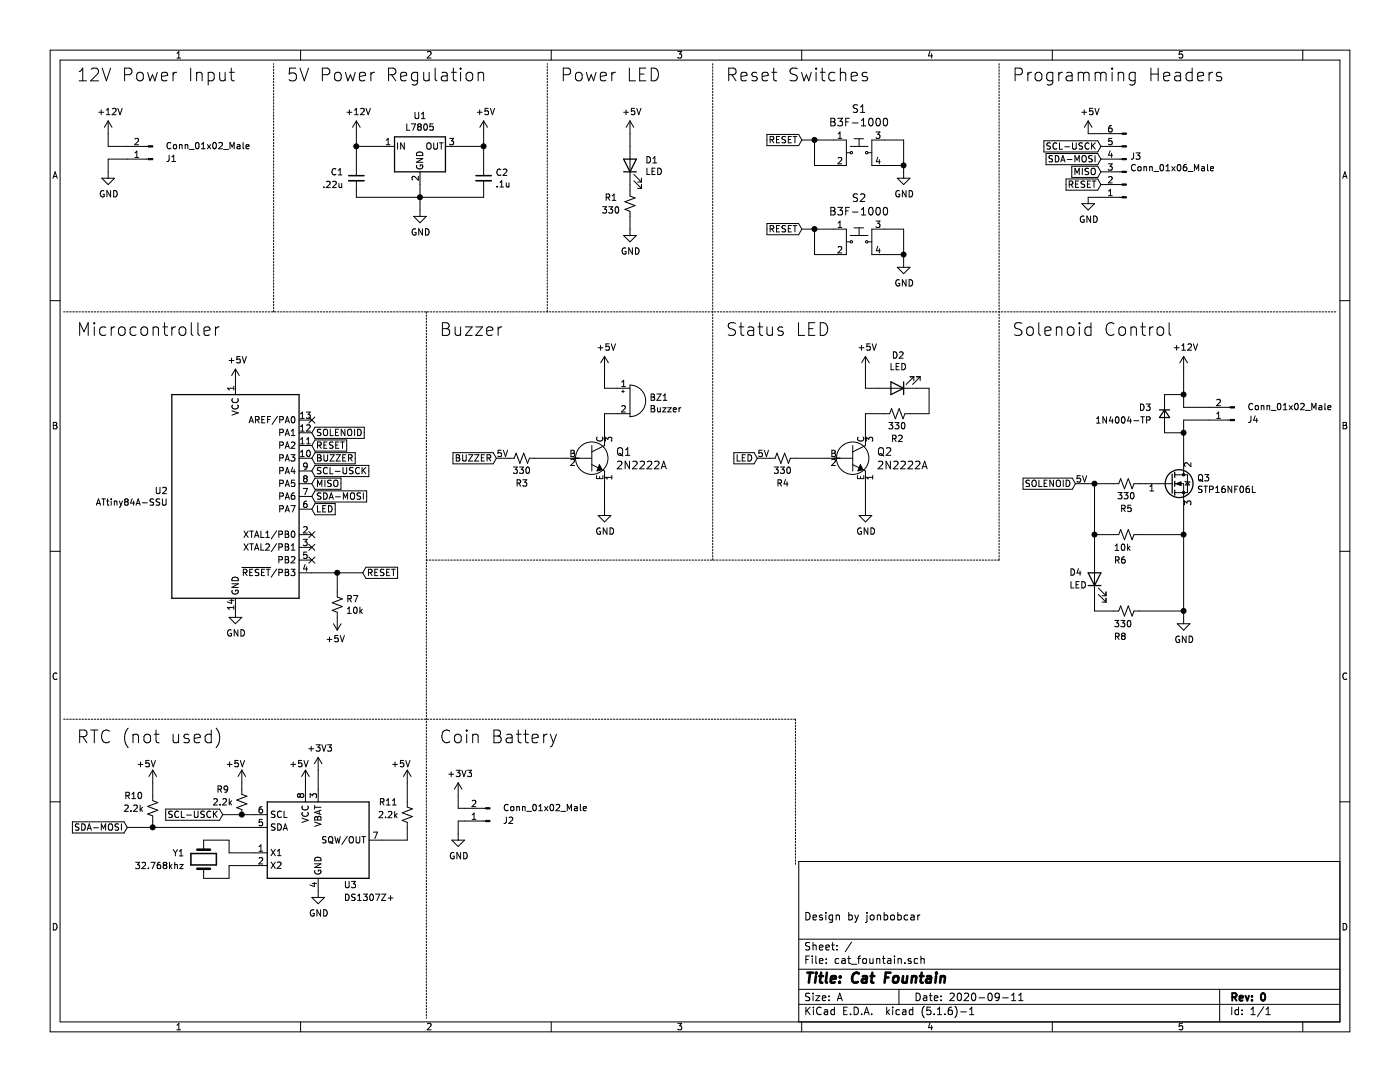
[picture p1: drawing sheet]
EESchema Schematic File Version 4
EELAYER 30 0
EELAYER END
$Descr A 11000 8500
encoding utf-8
Sheet 1 1
Title "Cat Fountain"
Date "2020-09-11"
Rev "0"
Comp ""
Comment1 "Design by jonbobcar"
Comment2 ""
Comment3 ""
Comment4 ""
$EndDescr
$Comp
L Timer_RTC:DS1307Z+ U3
U 1 1
P 2500 6600
F 0 "U3" H 2700 6250 50  0000 L CNN
F 1 "DS1307Z+" H 2700 6150 50  0000 L CNN
F 2 "" H 2500 6100 50  0001 C CNN
F 3 "https://datasheets.maximintegrated.com/en/ds/DS1307.pdf" H 2500 6600 50  0001 C CNN
	1    2500 6600
	1    0    0    -1  
$EndComp
$Comp
L MCU_Microchip_ATtiny:ATtiny84A-SSU U2
U 1 1
P 1850 3900
F 0 "U2" H 1320 3946 50  0000 R CNN
F 1 "ATtiny84A-SSU" H 1320 3855 50  0000 R CNN
F 2 "" H 1850 3900 50  0001 C CIN
F 3 "http://ww1.microchip.com/downloads/en/DeviceDoc/doc8183.pdf" H 1850 3900 50  0001 C CNN
	1    1850 3900
	1    0    0    -1  
$EndComp
$Comp
L power:+12V #PWR01
U 1 1
P 850 1050
F 0 "#PWR01" H 850 900 50  0001 C CNN
F 1 "+12V" H 865 1223 50  0000 C CNN
F 2 "" H 850 1050 50  0001 C CNN
F 3 "" H 850 1050 50  0001 C CNN
	1    850  1050
	1    0    0    -1  
$EndComp
$Comp
L power:GND #PWR07
U 1 1
P 850 1350
F 0 "#PWR07" H 850 1100 50  0001 C CNN
F 1 "GND" H 855 1177 50  0000 C CNN
F 2 "" H 850 1350 50  0001 C CNN
F 3 "" H 850 1350 50  0001 C CNN
	1    850  1350
	1    0    0    -1  
$EndComp
Wire Wire Line
	1000 1150 850  1150
Wire Wire Line
	850  1150 850  1050
Wire Wire Line
	1000 1250 850  1250
Wire Wire Line
	850  1250 850  1350
Text GLabel 2850 4500 2    50   Input ~ 0
RESET
$Comp
L Regulator_Linear:L7805 U1
U 1 1
P 3300 1150
F 0 "U1" H 3300 1392 50  0000 C CNN
F 1 "L7805" H 3300 1301 50  0000 C CNN
F 2 "" H 3325 1000 50  0001 L CIN
F 3 "http://www.st.com/content/ccc/resource/technical/document/datasheet/41/4f/b3/b0/12/d4/47/88/CD00000444.pdf/files/CD00000444.pdf/jcr:content/translations/en.CD00000444.pdf" H 3300 1100 50  0001 C CNN
	1    3300 1150
	1    0    0    -1  
$EndComp
$Comp
L power:+12V #PWR02
U 1 1
P 2800 1050
F 0 "#PWR02" H 2800 900 50  0001 C CNN
F 1 "+12V" H 2815 1223 50  0000 C CNN
F 2 "" H 2800 1050 50  0001 C CNN
F 3 "" H 2800 1050 50  0001 C CNN
	1    2800 1050
	1    0    0    -1  
$EndComp
$Comp
L power:GND #PWR011
U 1 1
P 3300 1650
F 0 "#PWR011" H 3300 1400 50  0001 C CNN
F 1 "GND" H 3305 1477 50  0000 C CNN
F 2 "" H 3300 1650 50  0001 C CNN
F 3 "" H 3300 1650 50  0001 C CNN
	1    3300 1650
	1    0    0    -1  
$EndComp
$Comp
L power:+5V #PWR03
U 1 1
P 3800 1050
F 0 "#PWR03" H 3800 900 50  0001 C CNN
F 1 "+5V" H 3815 1223 50  0000 C CNN
F 2 "" H 3800 1050 50  0001 C CNN
F 3 "" H 3800 1050 50  0001 C CNN
	1    3800 1050
	1    0    0    -1  
$EndComp
Wire Wire Line
	3800 1050 3800 1150
Wire Wire Line
	3800 1150 3600 1150
Wire Wire Line
	3000 1150 2800 1150
Wire Wire Line
	2800 1150 2800 1050
Wire Wire Line
	3300 1450 3300 1550
$Comp
L Device:C_Small C2
U 1 1
P 3800 1400
F 0 "C2" H 3892 1446 50  0000 L CNN
F 1 ".1u" H 3892 1355 50  0000 L CNN
F 2 "" H 3800 1400 50  0001 C CNN
F 3 "~" H 3800 1400 50  0001 C CNN
	1    3800 1400
	1    0    0    -1  
$EndComp
$Comp
L Device:C_Small C1
U 1 1
P 2800 1400
F 0 "C1" H 2700 1450 50  0000 R CNN
F 1 ".22u" H 2700 1350 50  0000 R CNN
F 2 "" H 2800 1400 50  0001 C CNN
F 3 "~" H 2800 1400 50  0001 C CNN
	1    2800 1400
	1    0    0    -1  
$EndComp
Wire Wire Line
	2800 1300 2800 1150
Connection ~ 2800 1150
Wire Wire Line
	3800 1300 3800 1150
Connection ~ 3800 1150
Wire Wire Line
	3800 1500 3800 1550
Wire Wire Line
	3800 1550 3300 1550
Connection ~ 3300 1550
Wire Wire Line
	3300 1550 3300 1650
Wire Wire Line
	2800 1500 2800 1550
Wire Wire Line
	2800 1550 3300 1550
$Comp
L power:+5V #PWR017
U 1 1
P 1850 3000
F 0 "#PWR017" H 1850 2850 50  0001 C CNN
F 1 "+5V" H 1865 3173 50  0000 C CNN
F 2 "" H 1850 3000 50  0001 C CNN
F 3 "" H 1850 3000 50  0001 C CNN
	1    1850 3000
	1    0    0    -1  
$EndComp
$Comp
L power:GND #PWR020
U 1 1
P 1850 4800
F 0 "#PWR020" H 1850 4550 50  0001 C CNN
F 1 "GND" H 1855 4627 50  0000 C CNN
F 2 "" H 1850 4800 50  0001 C CNN
F 3 "" H 1850 4800 50  0001 C CNN
	1    1850 4800
	1    0    0    -1  
$EndComp
Text GLabel 1000 6500 0    50   Input ~ 0
SDA-MOSI
$Comp
L Device:Crystal Y1
U 1 1
P 1600 6750
F 0 "Y1" V 1550 6600 50  0000 R CNN
F 1 "32.768khz" V 1650 6600 50  0000 R CNN
F 2 "" H 1600 6750 50  0001 C CNN
F 3 "~" H 1600 6750 50  0001 C CNN
	1    1600 6750
	0    1    1    0   
$EndComp
Wire Wire Line
	1800 6600 1800 6700
Wire Wire Line
	1800 6700 2000 6700
Wire Wire Line
	2000 6800 1800 6800
Wire Wire Line
	1800 6800 1800 6900
$Comp
L power:GND #PWR028
U 1 1
P 2500 7000
F 0 "#PWR028" H 2500 6750 50  0001 C CNN
F 1 "GND" H 2505 6827 50  0000 C CNN
F 2 "" H 2500 7000 50  0001 C CNN
F 3 "" H 2500 7000 50  0001 C CNN
	1    2500 7000
	1    0    0    -1  
$EndComp
$Comp
L power:+5V #PWR026
U 1 1
P 2400 6150
F 0 "#PWR026" H 2400 6000 50  0001 C CNN
F 1 "+5V" H 2350 6300 50  0000 C CNN
F 2 "" H 2400 6150 50  0001 C CNN
F 3 "" H 2400 6150 50  0001 C CNN
	1    2400 6150
	1    0    0    -1  
$EndComp
$Comp
L dk_Tactile-Switches:B3F-1000 S1
U 1 1
P 6750 1200
F 0 "S1" H 6750 1547 60  0000 C CNN
F 1 "B3F-1000" H 6750 1441 60  0000 C CNN
F 2 "" H 6950 1400 60  0001 L CNN
F 3 "https://omronfs.omron.com/en_US/ecb/products/pdf/en-b3f.pdf" H 6950 1500 60  0001 L CNN
F 4 "SW400-ND" H 6950 1600 60  0001 L CNN "Digi-Key_PN"
F 5 "B3F-1000" H 6950 1700 60  0001 L CNN "MPN"
F 6 "Switches" H 6950 1800 60  0001 L CNN "Category"
F 7 "Tactile Switches" H 6950 1900 60  0001 L CNN "Family"
F 8 "https://omronfs.omron.com/en_US/ecb/products/pdf/en-b3f.pdf" H 6950 2000 60  0001 L CNN "DK_Datasheet_Link"
F 9 "/product-detail/en/omron-electronics-inc-emc-div/B3F-1000/SW400-ND/33150" H 6950 2100 60  0001 L CNN "DK_Detail_Page"
F 10 "SWITCH TACTILE SPST-NO 0.05A 24V" H 6950 2200 60  0001 L CNN "Description"
F 11 "Omron Electronics Inc-EMC Div" H 6950 2300 60  0001 L CNN "Manufacturer"
F 12 "Active" H 6950 2400 60  0001 L CNN "Status"
	1    6750 1200
	1    0    0    -1  
$EndComp
Text GLabel 2450 3700 2    50   Input ~ 0
SCL-USCK
$Comp
L Device:R_Small_US R7
U 1 1
P 2650 4750
F 0 "R7" H 2718 4796 50  0000 L CNN
F 1 "10k" H 2718 4705 50  0000 L CNN
F 2 "" H 2650 4750 50  0001 C CNN
F 3 "~" H 2650 4750 50  0001 C CNN
	1    2650 4750
	1    0    0    -1  
$EndComp
$Comp
L power:+5V #PWR021
U 1 1
P 2650 4850
F 0 "#PWR021" H 2650 4700 50  0001 C CNN
F 1 "+5V" H 2665 5023 50  0000 C CNN
F 2 "" H 2650 4850 50  0001 C CNN
F 3 "" H 2650 4850 50  0001 C CNN
	1    2650 4850
	-1   0    0    1   
$EndComp
Wire Wire Line
	2450 4500 2650 4500
Wire Wire Line
	2650 4500 2650 4650
Wire Wire Line
	2650 4500 2850 4500
Connection ~ 2650 4500
$Comp
L power:GND #PWR08
U 1 1
P 7100 1350
F 0 "#PWR08" H 7100 1100 50  0001 C CNN
F 1 "GND" H 7105 1177 50  0000 C CNN
F 2 "" H 7100 1350 50  0001 C CNN
F 3 "" H 7100 1350 50  0001 C CNN
	1    7100 1350
	1    0    0    -1  
$EndComp
Text GLabel 6300 1100 0    50   Input ~ 0
RESET
$Comp
L Device:Buzzer BZ1
U 1 1
P 4950 3150
F 0 "BZ1" H 5102 3179 50  0000 L CNN
F 1 "Buzzer" H 5102 3088 50  0000 L CNN
F 2 "" V 4925 3250 50  0001 C CNN
F 3 "~" V 4925 3250 50  0001 C CNN
	1    4950 3150
	1    0    0    -1  
$EndComp
$Comp
L dk_Transistors-Bipolar-BJT-Single:2N2222A Q1
U 1 1
P 4650 3600
F 0 "Q1" H 4838 3653 60  0000 L CNN
F 1 "2N2222A" H 4838 3547 60  0000 L CNN
F 2 "" H 4850 3800 60  0001 L CNN
F 3 "https://my.centralsemi.com/get_document.php?cmp=1&mergetype=pd&mergepath=pd&pdf_id=2N2221A.PDF" H 4850 3900 60  0001 L CNN
F 4 "2N2222ACS-ND" H 4850 4000 60  0001 L CNN "Digi-Key_PN"
F 5 "2N2222A" H 4850 4100 60  0001 L CNN "MPN"
F 6 "Discrete Semiconductor Products" H 4850 4200 60  0001 L CNN "Category"
F 7 "Transistors - Bipolar (BJT) - Single" H 4850 4300 60  0001 L CNN "Family"
F 8 "https://my.centralsemi.com/get_document.php?cmp=1&mergetype=pd&mergepath=pd&pdf_id=2N2221A.PDF" H 4850 4400 60  0001 L CNN "DK_Datasheet_Link"
F 9 "/product-detail/en/central-semiconductor-corp/2N2222A/2N2222ACS-ND/4806845" H 4850 4500 60  0001 L CNN "DK_Detail_Page"
F 10 "TRANS NPN 40V 0.8A TO-18" H 4850 4600 60  0001 L CNN "Description"
F 11 "Central Semiconductor Corp" H 4850 4700 60  0001 L CNN "Manufacturer"
F 12 "Active" H 4850 4800 60  0001 L CNN "Status"
	1    4650 3600
	1    0    0    -1  
$EndComp
$Comp
L power:+5V #PWR014
U 1 1
P 4750 2900
F 0 "#PWR014" H 4750 2750 50  0001 C CNN
F 1 "+5V" H 4765 3073 50  0000 C CNN
F 2 "" H 4750 2900 50  0001 C CNN
F 3 "" H 4750 2900 50  0001 C CNN
	1    4750 2900
	1    0    0    -1  
$EndComp
Wire Wire Line
	4750 2900 4750 3050
Wire Wire Line
	4750 3050 4850 3050
Wire Wire Line
	4850 3250 4750 3250
Wire Wire Line
	4750 3250 4750 3400
$Comp
L power:GND #PWR018
U 1 1
P 4750 4000
F 0 "#PWR018" H 4750 3750 50  0001 C CNN
F 1 "GND" H 4755 3827 50  0000 C CNN
F 2 "" H 4750 4000 50  0001 C CNN
F 3 "" H 4750 4000 50  0001 C CNN
	1    4750 4000
	1    0    0    -1  
$EndComp
Wire Wire Line
	4750 3800 4750 4000
Text GLabel 2450 3600 2    50   Input ~ 0
BUZZER
Text GLabel 3900 3600 0    50   Input ~ 0
BUZZER
$Comp
L Device:Q_NMOS_GDS Q3
U 1 1
P 9200 3800
F 0 "Q3" H 9404 3846 50  0000 L CNN
F 1 "STP16NF06L" H 9404 3755 50  0000 L CNN
F 2 "" H 9400 3900 50  0001 C CNN
F 3 "~" H 9200 3800 50  0001 C CNN
	1    9200 3800
	1    0    0    -1  
$EndComp
$Comp
L power:+12V #PWR016
U 1 1
P 9300 2900
F 0 "#PWR016" H 9300 2750 50  0001 C CNN
F 1 "+12V" H 9315 3073 50  0000 C CNN
F 2 "" H 9300 2900 50  0001 C CNN
F 3 "" H 9300 2900 50  0001 C CNN
	1    9300 2900
	1    0    0    -1  
$EndComp
Wire Wire Line
	9300 3200 9500 3200
Wire Wire Line
	9300 3300 9300 3400
$Comp
L power:GND #PWR022
U 1 1
P 9300 4850
F 0 "#PWR022" H 9300 4600 50  0001 C CNN
F 1 "GND" H 9305 4677 50  0000 C CNN
F 2 "" H 9300 4850 50  0001 C CNN
F 3 "" H 9300 4850 50  0001 C CNN
	1    9300 4850
	1    0    0    -1  
$EndComp
Text GLabel 8450 3800 0    50   Input ~ 0
SOLENOID
Text GLabel 2450 3400 2    50   Input ~ 0
SOLENOID
Text GLabel 2450 4000 2    50   Input ~ 0
LED
Text GLabel 5950 3600 0    50   Input ~ 0
LED
$Comp
L dk_Transistors-Bipolar-BJT-Single:2N2222A Q2
U 1 1
P 6700 3600
F 0 "Q2" H 6888 3653 60  0000 L CNN
F 1 "2N2222A" H 6888 3547 60  0000 L CNN
F 2 "" H 6900 3800 60  0001 L CNN
F 3 "https://my.centralsemi.com/get_document.php?cmp=1&mergetype=pd&mergepath=pd&pdf_id=2N2221A.PDF" H 6900 3900 60  0001 L CNN
F 4 "2N2222ACS-ND" H 6900 4000 60  0001 L CNN "Digi-Key_PN"
F 5 "2N2222A" H 6900 4100 60  0001 L CNN "MPN"
F 6 "Discrete Semiconductor Products" H 6900 4200 60  0001 L CNN "Category"
F 7 "Transistors - Bipolar (BJT) - Single" H 6900 4300 60  0001 L CNN "Family"
F 8 "https://my.centralsemi.com/get_document.php?cmp=1&mergetype=pd&mergepath=pd&pdf_id=2N2221A.PDF" H 6900 4400 60  0001 L CNN "DK_Datasheet_Link"
F 9 "/product-detail/en/central-semiconductor-corp/2N2222A/2N2222ACS-ND/4806845" H 6900 4500 60  0001 L CNN "DK_Detail_Page"
F 10 "TRANS NPN 40V 0.8A TO-18" H 6900 4600 60  0001 L CNN "Description"
F 11 "Central Semiconductor Corp" H 6900 4700 60  0001 L CNN "Manufacturer"
F 12 "Active" H 6900 4800 60  0001 L CNN "Status"
	1    6700 3600
	1    0    0    -1  
$EndComp
$Comp
L power:+5V #PWR015
U 1 1
P 6800 2900
F 0 "#PWR015" H 6800 2750 50  0001 C CNN
F 1 "+5V" H 6815 3073 50  0000 C CNN
F 2 "" H 6800 2900 50  0001 C CNN
F 3 "" H 6800 2900 50  0001 C CNN
	1    6800 2900
	1    0    0    -1  
$EndComp
Wire Wire Line
	6800 2900 6800 3050
Wire Wire Line
	6800 3050 6900 3050
Wire Wire Line
	6800 3250 6800 3400
$Comp
L power:GND #PWR019
U 1 1
P 6800 4000
F 0 "#PWR019" H 6800 3750 50  0001 C CNN
F 1 "GND" H 6805 3827 50  0000 C CNN
F 2 "" H 6800 4000 50  0001 C CNN
F 3 "" H 6800 4000 50  0001 C CNN
	1    6800 4000
	1    0    0    -1  
$EndComp
Wire Wire Line
	6800 3800 6800 4000
$Comp
L Device:R_Small_US R2
U 1 1
P 7050 3250
F 0 "R2" V 6850 3250 50  0000 C CNN
F 1 "330" V 6950 3250 50  0000 C CNN
F 2 "" H 7050 3250 50  0001 C CNN
F 3 "~" H 7050 3250 50  0001 C CNN
	1    7050 3250
	0    -1   -1   0   
$EndComp
Wire Wire Line
	6800 3250 6950 3250
Wire Wire Line
	7150 3250 7300 3250
Wire Wire Line
	7300 3250 7300 3050
Wire Wire Line
	7300 3050 7200 3050
Text GLabel 2450 3800 2    50   Input ~ 0
MISO
$Comp
L Device:R_Small_US R6
U 1 1
P 8850 4200
F 0 "R6" V 9050 4100 50  0000 L CNN
F 1 "10k" V 8950 4100 50  0000 L CNN
F 2 "" H 8850 4200 50  0001 C CNN
F 3 "~" H 8850 4200 50  0001 C CNN
	1    8850 4200
	0    1    1    0   
$EndComp
$Comp
L Device:D_Small D3
U 1 1
P 9150 3250
F 0 "D3" V 9100 3150 50  0000 R CNN
F 1 "1N4004-TP" V 9200 3150 50  0000 R CNN
F 2 "" V 9150 3250 50  0001 C CNN
F 3 "~" V 9150 3250 50  0001 C CNN
	1    9150 3250
	0    1    1    0   
$EndComp
Wire Wire Line
	9150 3150 9150 3100
Wire Wire Line
	9150 3100 9300 3100
Wire Wire Line
	9300 3100 9300 3200
Wire Wire Line
	9150 3350 9150 3400
Wire Wire Line
	9150 3400 9300 3400
$Comp
L Connector:Conn_01x06_Male J3
U 1 1
P 8850 1350
F 0 "J3" H 8822 1232 50  0000 R CNN
F 1 "Conn_01x06_Male" H 8822 1323 50  0000 R CNN
F 2 "" H 8850 1350 50  0001 C CNN
F 3 "~" H 8850 1350 50  0001 C CNN
	1    8850 1350
	-1   0    0    1   
$EndComp
Text GLabel 8650 1450 0    50   Input ~ 0
RESET
Text GLabel 8650 1350 0    50   Input ~ 0
MISO
Text GLabel 8650 1250 0    50   Input ~ 0
SDA-MOSI
Text GLabel 8650 1150 0    50   Input ~ 0
SCL-USCK
$Comp
L power:+5V #PWR05
U 1 1
P 8550 1050
F 0 "#PWR05" H 8550 900 50  0001 C CNN
F 1 "+5V" H 8565 1223 50  0000 C CNN
F 2 "" H 8550 1050 50  0001 C CNN
F 3 "" H 8550 1050 50  0001 C CNN
	1    8550 1050
	1    0    0    -1  
$EndComp
$Comp
L power:GND #PWR010
U 1 1
P 8550 1550
F 0 "#PWR010" H 8550 1300 50  0001 C CNN
F 1 "GND" H 8555 1377 50  0000 C CNN
F 2 "" H 8550 1550 50  0001 C CNN
F 3 "" H 8550 1550 50  0001 C CNN
	1    8550 1550
	1    0    0    -1  
$EndComp
Wire Wire Line
	8650 1550 8550 1550
Wire Wire Line
	8650 1050 8550 1050
$Comp
L Device:LED D2
U 1 1
P 7050 3050
F 0 "D2" H 7043 2795 50  0000 C CNN
F 1 "LED" H 7043 2886 50  0000 C CNN
F 2 "" H 7050 3050 50  0001 C CNN
F 3 "~" H 7050 3050 50  0001 C CNN
	1    7050 3050
	-1   0    0    1   
$EndComp
$Comp
L Device:LED D4
U 1 1
P 8600 4550
F 0 "D4" V 8650 4750 50  0000 R CNN
F 1 "LED" V 8550 4750 50  0000 R CNN
F 2 "" H 8600 4550 50  0001 C CNN
F 3 "~" H 8600 4550 50  0001 C CNN
	1    8600 4550
	0    -1   -1   0   
$EndComp
Wire Wire Line
	9300 4200 9300 4800
$Comp
L Device:R_Small_US R8
U 1 1
P 8850 4800
F 0 "R8" V 9050 4700 50  0000 L CNN
F 1 "330" V 8950 4700 50  0000 L CNN
F 2 "" H 8850 4800 50  0001 C CNN
F 3 "~" H 8850 4800 50  0001 C CNN
	1    8850 4800
	0    1    1    0   
$EndComp
Connection ~ 9300 4800
Wire Wire Line
	9300 4800 9300 4850
$Comp
L Device:LED D1
U 1 1
P 4950 1300
F 0 "D1" V 4989 1182 50  0000 R CNN
F 1 "LED" V 4898 1182 50  0000 R CNN
F 2 "" H 4950 1300 50  0001 C CNN
F 3 "~" H 4950 1300 50  0001 C CNN
	1    4950 1300
	0    -1   -1   0   
$EndComp
$Comp
L Device:R_Small_US R1
U 1 1
P 4950 1600
F 0 "R1" H 4800 1650 50  0000 C CNN
F 1 "330" H 4800 1550 50  0000 C CNN
F 2 "" H 4950 1600 50  0001 C CNN
F 3 "~" H 4950 1600 50  0001 C CNN
	1    4950 1600
	1    0    0    -1  
$EndComp
$Comp
L power:GND #PWR012
U 1 1
P 4950 1800
F 0 "#PWR012" H 4950 1550 50  0001 C CNN
F 1 "GND" H 4955 1627 50  0000 C CNN
F 2 "" H 4950 1800 50  0001 C CNN
F 3 "" H 4950 1800 50  0001 C CNN
	1    4950 1800
	1    0    0    -1  
$EndComp
$Comp
L power:+5V #PWR04
U 1 1
P 4950 1050
F 0 "#PWR04" H 4950 900 50  0001 C CNN
F 1 "+5V" H 4965 1223 50  0000 C CNN
F 2 "" H 4950 1050 50  0001 C CNN
F 3 "" H 4950 1050 50  0001 C CNN
	1    4950 1050
	1    0    0    -1  
$EndComp
Wire Wire Line
	4950 1800 4950 1700
Wire Wire Line
	4950 1500 4950 1450
Wire Wire Line
	4950 1150 4950 1050
Text GLabel 2450 3500 2    50   Input ~ 0
RESET
$Comp
L Device:R_Small_US R4
U 1 1
P 6150 3600
F 0 "R4" V 5950 3600 50  0000 C CNN
F 1 "330" V 6050 3600 50  0000 C CNN
F 2 "" H 6150 3600 50  0001 C CNN
F 3 "~" H 6150 3600 50  0001 C CNN
	1    6150 3600
	0    -1   -1   0   
$EndComp
$Comp
L Device:R_Small_US R3
U 1 1
P 4100 3600
F 0 "R3" V 3900 3600 50  0000 C CNN
F 1 "330" V 4000 3600 50  0000 C CNN
F 2 "" H 4100 3600 50  0001 C CNN
F 3 "~" H 4100 3600 50  0001 C CNN
	1    4100 3600
	0    -1   -1   0   
$EndComp
Wire Wire Line
	3900 3600 4000 3600
Wire Wire Line
	4200 3600 4450 3600
Wire Wire Line
	5950 3600 6050 3600
Wire Wire Line
	6250 3600 6500 3600
Wire Wire Line
	9500 3300 9300 3300
Wire Wire Line
	9300 4200 9300 4000
Connection ~ 9300 4200
Wire Wire Line
	9300 2900 9300 3100
Connection ~ 9300 3100
Wire Wire Line
	9300 3600 9300 3400
Connection ~ 9300 3400
Text Label 8450 3800 0    50   ~ 0
5V
$Comp
L Device:R_Small_US R5
U 1 1
P 8850 3800
F 0 "R5" V 8650 3800 50  0000 C CNN
F 1 "330" V 8750 3800 50  0000 C CNN
F 2 "" H 8850 3800 50  0001 C CNN
F 3 "~" H 8850 3800 50  0001 C CNN
	1    8850 3800
	0    -1   -1   0   
$EndComp
Wire Wire Line
	8600 3800 8450 3800
$Comp
L dk_Tactile-Switches:B3F-1000 S2
U 1 1
P 6750 1900
F 0 "S2" H 6750 2247 60  0000 C CNN
F 1 "B3F-1000" H 6750 2141 60  0000 C CNN
F 2 "" H 6950 2100 60  0001 L CNN
F 3 "https://omronfs.omron.com/en_US/ecb/products/pdf/en-b3f.pdf" H 6950 2200 60  0001 L CNN
F 4 "SW400-ND" H 6950 2300 60  0001 L CNN "Digi-Key_PN"
F 5 "B3F-1000" H 6950 2400 60  0001 L CNN "MPN"
F 6 "Switches" H 6950 2500 60  0001 L CNN "Category"
F 7 "Tactile Switches" H 6950 2600 60  0001 L CNN "Family"
F 8 "https://omronfs.omron.com/en_US/ecb/products/pdf/en-b3f.pdf" H 6950 2700 60  0001 L CNN "DK_Datasheet_Link"
F 9 "/product-detail/en/omron-electronics-inc-emc-div/B3F-1000/SW400-ND/33150" H 6950 2800 60  0001 L CNN "DK_Detail_Page"
F 10 "SWITCH TACTILE SPST-NO 0.05A 24V" H 6950 2900 60  0001 L CNN "Description"
F 11 "Omron Electronics Inc-EMC Div" H 6950 3000 60  0001 L CNN "Manufacturer"
F 12 "Active" H 6950 3100 60  0001 L CNN "Status"
	1    6750 1900
	1    0    0    -1  
$EndComp
$Comp
L power:GND #PWR013
U 1 1
P 7100 2050
F 0 "#PWR013" H 7100 1800 50  0001 C CNN
F 1 "GND" H 7105 1877 50  0000 C CNN
F 2 "" H 7100 2050 50  0001 C CNN
F 3 "" H 7100 2050 50  0001 C CNN
	1    7100 2050
	1    0    0    -1  
$EndComp
Text GLabel 6300 1800 0    50   Input ~ 0
RESET
$Comp
L Connector:Conn_01x02_Male J1
U 1 1
P 1200 1250
F 0 "J1" H 1100 1250 50  0000 R CNN
F 1 "Conn_01x02_Male" H 1100 1150 50  0000 R CNN
F 2 "" H 1200 1250 50  0001 C CNN
F 3 "~" H 1200 1250 50  0001 C CNN
	1    1200 1250
	-1   0    0    1   
$EndComp
Text Notes 600  650  0    100  ~ 0
12V Power Input
Text Notes 2250 650  0    100  ~ 0
5V Power Regulation
Text Notes 4400 650  0    100  ~ 0
Power LED
Text Notes 5700 650  0    100  ~ 0
Reset Switches
Text Notes 7950 650  0    100  ~ 0
Programming Headers
Wire Notes Line
	4300 2450 4300 500 
Wire Notes Line
	2150 2450 2150 500 
Text Notes 600  5850 0    100  ~ 0
RTC (not used)
Text Notes 600  2650 0    100  ~ 0
Microcontroller
Text Notes 3450 2650 0    100  ~ 0
Buzzer
Text Notes 5700 2650 0    100  ~ 0
Status LED
Text Notes 7950 2650 0    100  ~ 0
Solenoid Control
Wire Notes Line
	5600 500  5600 4400
Wire Notes Line
	3350 4400 7850 4400
Wire Notes Line
	7850 4400 7850 500 
$Comp
L Connector:Conn_01x02_Male J4
U 1 1
P 9700 3300
F 0 "J4" H 9600 3300 50  0000 R CNN
F 1 "Conn_01x02_Male" H 9600 3200 50  0000 R CNN
F 2 "" H 9700 3300 50  0001 C CNN
F 3 "~" H 9700 3300 50  0001 C CNN
	1    9700 3300
	-1   0    0    1   
$EndComp
Wire Wire Line
	8600 3800 8600 4200
Wire Wire Line
	8950 3800 9000 3800
Wire Wire Line
	8600 3800 8750 3800
Connection ~ 8600 3800
Wire Wire Line
	8600 4200 8750 4200
Connection ~ 8600 4200
Wire Wire Line
	8950 4200 9300 4200
Wire Wire Line
	8950 4800 9300 4800
Wire Wire Line
	8600 4200 8600 4400
Wire Wire Line
	8600 4700 8600 4800
Wire Wire Line
	8600 4800 8750 4800
$Comp
L Connector:Conn_01x02_Male J2
U 1 1
P 3850 6450
F 0 "J2" H 3750 6450 50  0000 R CNN
F 1 "Conn_01x02_Male" H 3750 6350 50  0000 R CNN
F 2 "" H 3850 6450 50  0001 C CNN
F 3 "~" H 3850 6450 50  0001 C CNN
	1    3850 6450
	-1   0    0    1   
$EndComp
Text Notes 3450 5850 0    100  ~ 0
Coin Battery
$Comp
L power:GND #PWR09
U 1 1
P 3600 6550
F 0 "#PWR09" H 3600 6300 50  0001 C CNN
F 1 "GND" H 3605 6377 50  0000 C CNN
F 2 "" H 3600 6550 50  0001 C CNN
F 3 "" H 3600 6550 50  0001 C CNN
	1    3600 6550
	1    0    0    -1  
$EndComp
Wire Wire Line
	3600 6250 3600 6350
Wire Wire Line
	3600 6350 3650 6350
Wire Wire Line
	3600 6550 3600 6450
Wire Wire Line
	3600 6450 3650 6450
$Comp
L power:+3V3 #PWR06
U 1 1
P 3600 6250
F 0 "#PWR06" H 3600 6100 50  0001 C CNN
F 1 "+3V3" H 3615 6423 50  0000 C CNN
F 2 "" H 3600 6250 50  0001 C CNN
F 3 "" H 3600 6250 50  0001 C CNN
	1    3600 6250
	1    0    0    -1  
$EndComp
$Comp
L power:+3V3 #PWR023
U 1 1
P 2500 6050
F 0 "#PWR023" H 2500 5900 50  0001 C CNN
F 1 "+3V3" H 2515 6223 50  0000 C CNN
F 2 "" H 2500 6050 50  0001 C CNN
F 3 "" H 2500 6050 50  0001 C CNN
	1    2500 6050
	1    0    0    -1  
$EndComp
$Comp
L power:+5V #PWR025
U 1 1
P 1900 6150
F 0 "#PWR025" H 1900 6000 50  0001 C CNN
F 1 "+5V" H 1850 6300 50  0000 C CNN
F 2 "" H 1900 6150 50  0001 C CNN
F 3 "" H 1900 6150 50  0001 C CNN
	1    1900 6150
	1    0    0    -1  
$EndComp
$Comp
L power:+5V #PWR024
U 1 1
P 1200 6150
F 0 "#PWR024" H 1200 6000 50  0001 C CNN
F 1 "+5V" H 1150 6300 50  0000 C CNN
F 2 "" H 1200 6150 50  0001 C CNN
F 3 "" H 1200 6150 50  0001 C CNN
	1    1200 6150
	1    0    0    -1  
$EndComp
Wire Wire Line
	2000 6400 1900 6400
$Comp
L Device:R_Small_US R10
U 1 1
P 1200 6350
F 0 "R10" H 1050 6450 50  0000 C CNN
F 1 "2.2k" H 1050 6350 50  0000 C CNN
F 2 "" H 1200 6350 50  0001 C CNN
F 3 "~" H 1200 6350 50  0001 C CNN
	1    1200 6350
	1    0    0    -1  
$EndComp
$Comp
L Device:R_Small_US R9
U 1 1
P 1900 6300
F 0 "R9" H 1750 6400 50  0000 C CNN
F 1 "2.2k" H 1750 6300 50  0000 C CNN
F 2 "" H 1900 6300 50  0001 C CNN
F 3 "~" H 1900 6300 50  0001 C CNN
	1    1900 6300
	1    0    0    -1  
$EndComp
Connection ~ 1900 6400
Wire Wire Line
	1900 6400 1750 6400
Wire Wire Line
	1200 6250 1200 6150
Wire Wire Line
	1900 6200 1900 6150
Wire Wire Line
	2400 6200 2400 6150
$Comp
L Device:R_Small_US R11
U 1 1
P 3200 6400
F 0 "R11" H 3050 6500 50  0000 C CNN
F 1 "2.2k" H 3050 6400 50  0000 C CNN
F 2 "" H 3200 6400 50  0001 C CNN
F 3 "~" H 3200 6400 50  0001 C CNN
	1    3200 6400
	1    0    0    -1  
$EndComp
Wire Wire Line
	3000 6600 3200 6600
Wire Wire Line
	3200 6600 3200 6500
$Comp
L power:+5V #PWR027
U 1 1
P 3200 6150
F 0 "#PWR027" H 3200 6000 50  0001 C CNN
F 1 "+5V" H 3150 6300 50  0000 C CNN
F 2 "" H 3200 6150 50  0001 C CNN
F 3 "" H 3200 6150 50  0001 C CNN
	1    3200 6150
	1    0    0    -1  
$EndComp
Wire Wire Line
	3200 6300 3200 6150
NoConn ~ 2450 4400
NoConn ~ 2450 4300
NoConn ~ 2450 4200
NoConn ~ 2450 3300
Text GLabel 1750 6400 0    50   Input ~ 0
SCL-USCK
Text GLabel 2450 3900 2    50   Input ~ 0
SDA-MOSI
Wire Wire Line
	2500 6050 2500 6200
Wire Wire Line
	1000 6500 1200 6500
Wire Wire Line
	1200 6450 1200 6500
Connection ~ 1200 6500
Wire Wire Line
	1200 6500 2000 6500
Text Label 3900 3600 0    50   ~ 0
5V
Text Label 5950 3600 0    50   ~ 0
5V
Wire Wire Line
	6400 1100 6400 1300
Wire Wire Line
	6400 1800 6400 2000
Wire Wire Line
	6400 1100 6300 1100
Connection ~ 6400 1100
Wire Wire Line
	6400 1800 6300 1800
Connection ~ 6400 1800
Wire Wire Line
	6950 1100 7100 1100
Wire Wire Line
	7100 1100 7100 1300
Wire Wire Line
	6950 1300 7100 1300
Connection ~ 7100 1300
Wire Wire Line
	7100 1300 7100 1350
Wire Wire Line
	6950 1800 7100 1800
Wire Wire Line
	7100 1800 7100 2000
Wire Wire Line
	6950 2000 7100 2000
Connection ~ 7100 2000
Wire Wire Line
	7100 2000 7100 2050
Wire Wire Line
	6400 1100 6550 1100
Wire Wire Line
	6400 1300 6550 1300
Wire Wire Line
	6400 1800 6550 1800
Wire Wire Line
	6400 2000 6550 2000
Wire Wire Line
	1600 6600 1800 6600
Wire Wire Line
	1600 6900 1800 6900
Wire Notes Line
	3350 2450 3350 8000
Wire Notes Line
	500  2450 10500 2450
Wire Notes Line
	6250 5650 6250 6800
Wire Notes Line
	500  5650 6250 5650
$EndSCHEMATC
